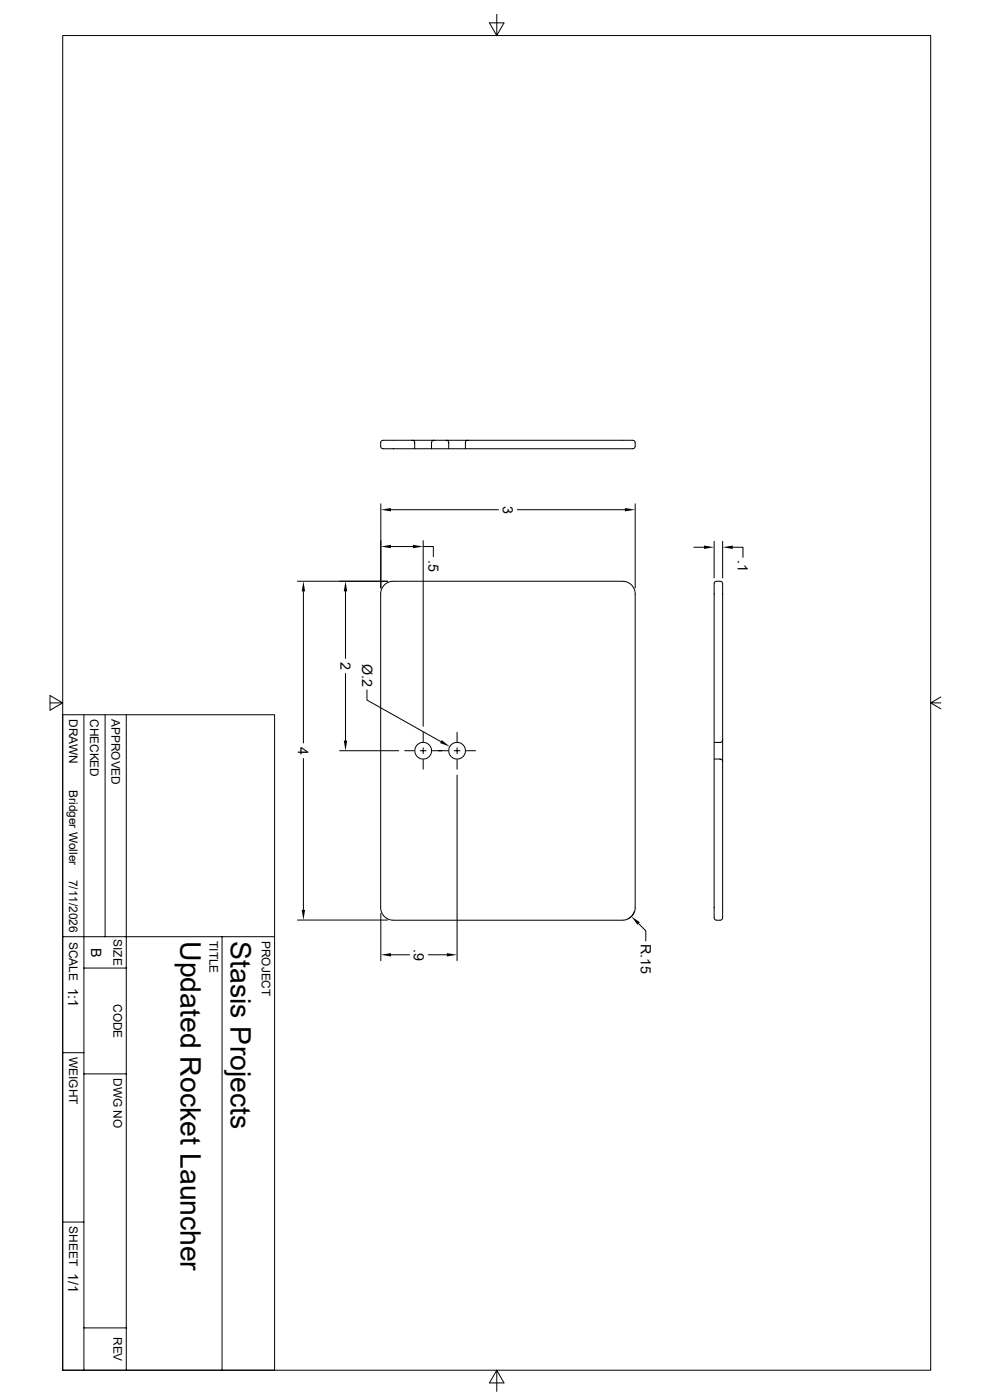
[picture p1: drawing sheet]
<svg xmlns="http://www.w3.org/2000/svg" width="297mm" height="420mm" viewBox="0 0 297 420" stroke-linecap="round" stroke-linejoin="round" font-family="sans-serif">
<g fill="none" stroke="#000" stroke-width=".3">
<path d="M18.8 10.7h260.1v400.4h-260.1zM148.9 4.3v6.4l2.1-3.8h-4.3l2.2 3.8M114.3 132.3l.6-.2h73.6a1.6 1.6 0 0 1 1.8 .5l.1 1.3a.98 .98 0 0 1-1.5 .7h-72.9a1.6 1.6 0 0 1-1.9-.5v-1.3zM123.5 132.1l.5 .1 .3 .5v1.9M130.1 132.1a.73 .73 0 0 0-.8 .7v1.8M133.7 132.1l.5 .1 .3 .5v1.9M140.3 132.1a.73 .73 0 0 0-.8 .7v1.8M114.1 151.1v25.3M117.2 152.9h32.2M155.1 152.9h32.2M190.4 151.1v25.3M89.2 174.4h27"/>
<path d="M90.9 177.4v45.5M103.5 177.4v20.1M115.2 175.5l1.5-1 1.2-.1h68.7a3.8 3.8 0 0 1 3.8 3.8v94a3.8 3.8 0 0 1-3.8 3.9h-68.7a3.8 3.8 0 0 1-3.8-3.9v-94l.2-1.2zM117.2 164h6.6M126.8 164h3.1v3M126.8 162.2v55.7M207.9 164.2h3.1M214 162.4v11M214.2 174.6l1.6-.2a.98 .98 0 0 1 .8 1.4v98.4a1.6 1.6 0 0 1-.6 1.8l-1.2 .1a.98 .98 0 0 1-.8-1.5v-99.5zM216.6 162.4v11M219.6 164.2h3.1v3M15 210.9h3.8l-3.8-2.2v4.4l3.8-2.2"/>
<path d="M18.8 214.4h63.5v196.7h-63.5zM25.1 214.4v196.7M31.5 214.4v66.6M37.8 214.4v196.7M103.5 202.1v20.1M110 207v3l22.2 12.5M126.8 219.7v2.8M137 219.7v2.8M278.9 210.9l3.1 1.7M282 209.1l-3.1 1.8h3.1M90.9 227.5v45.5M101.8 225.2h17.7"/>
<path d="M121.3 225.2h2.9M125.9 225.2h1.8M126.8 224.3v1.8M126.8 227.9v2.9M129.5 225.2h4.8M136.1 225.2h1.8M137 224.3v1.8M137 227.9v2.9M137 232.5v55.7M139.7 225.2h2.8M214 227.7h1.9l.4 .2 .3 .6M216.6 222l-.3 .5-.4 .2h-1.9"/>
<path d="M89.2 276h27M114.1 274v14.2M190.1 273.4l-.7 1.3-1.2 .9M191.4 277.1l2.1 2.1v3.1M18.8 281h63.5M25.1 290.4h12.7M66.5 281v130.1M117.2 286.4h5.5M128.4 286.4h5.5M18.8 315.8h6.3M25.1 322.2h12.7M18.8 366.6h6.3"/>
<path d="M25.1 398.4h12.7M148.9 411.1l-2.2 3.8h4.3l-2.1-3.8v6.3"/>
<circle cx="126.8" cy="225.2" r="2.51"/>
<circle cx="137" cy="225.2" r="2.51"/>
</g>
<g fill="#000">
<path d="M114.1 152.9l3.1-.5v1zM187.3 152.4l3.1 .5-3.1 .5zM90.9 174.4l.5 3h-1zM103.5 174.4l.6 3h-1.1zM114.1 164l3.1-.6v1.1zM123.8 163.4l3 .6-3 .5zM211 163.7l3 .5-3 .5zM216.6 164.2l3-.5v1zM103 222.2h1.1l-.6 3zM132.4 222l2.4 2-2.9-1.1zM90.4 273h1l-.5 3zM189.2 274.9l2.6 1.8-.7 .7z"/>
<path d="M114.1 286.4l3.1-.5v1zM133.9 285.9l3.1 .5-3.1 .5z"/>
</g>
<g font-size="8.5">
<text x="54.1" y="282.3" transform="rotate(90 54.1 282.3)">Updated Rocket Launcher</text>
<text x="69.1" y="282.3" transform="rotate(90 69.1 282.3)">Stasis Projects</text>
</g>
<g font-size="4.3">
<text x="150.7" y="151.7" transform="rotate(90 150.7 151.7)">3</text>
<text x="128.4" y="167.9" transform="rotate(90 128.4 167.9)">.5</text>
<text x="221.1" y="168.1" transform="rotate(90 221.1 168.1)">.1</text>
<text x="102" y="198.7" transform="rotate(90 102 198.7)">2</text>
<text x="108.5" y="199.1" transform="rotate(90 108.5 199.1)">Ø.2</text>
<text x="89.4" y="224.1" transform="rotate(90 89.4 224.1)">4</text>
<text x="27.3" y="284.3" transform="rotate(90 27.3 284.3)">B</text>
<text x="124.1" y="284.6" transform="rotate(90 124.1 284.6)">.9</text>
<text x="192.1" y="283.2" transform="rotate(90 192.1 283.2)">R.15</text>
<text x="20.4" y="296.2" transform="rotate(90 20.4 296.2)">1:1</text>
<text x="20.4" y="381.8" transform="rotate(90 20.4 381.8)">1/1</text>
</g>
<g font-size="3.6">
<text x="20.7" y="215.7" transform="rotate(90 20.7 215.7)">DRAWN</text>
<text x="27.1" y="215.7" transform="rotate(90 27.1 215.7)">CHECKED</text>
<text x="33.4" y="215.7" transform="rotate(90 33.4 215.7)">APPROVED</text>
<text x="20.7" y="237" transform="rotate(90 20.7 237)">Bridger Woller</text>
<text x="20.7" y="263.9" transform="rotate(90 20.7 263.9)">7/11/2026</text>
<text x="34" y="281.7" transform="rotate(90 34 281.7)">SIZE</text>
<text x="20.7" y="282.5" transform="rotate(90 20.7 282.5)">SCALE</text>
<text x="62.7" y="282.3" transform="rotate(90 62.7 282.3)">TITLE</text>
<text x="78.5" y="282.3" transform="rotate(90 78.5 282.3)">PROJECT</text>
<text x="34" y="301.2" transform="rotate(90 34 301.2)">CODE</text>
<text x="20.7" y="317.1" transform="rotate(90 20.7 317.1)">WEIGHT</text>
<text x="34" y="323.4" transform="rotate(90 34 323.4)">DWG NO</text>
<text x="20.7" y="367.9" transform="rotate(90 20.7 367.9)">SHEET</text>
<text x="34" y="401.1" transform="rotate(90 34 401.1)">REV</text>
</g>
</svg>
